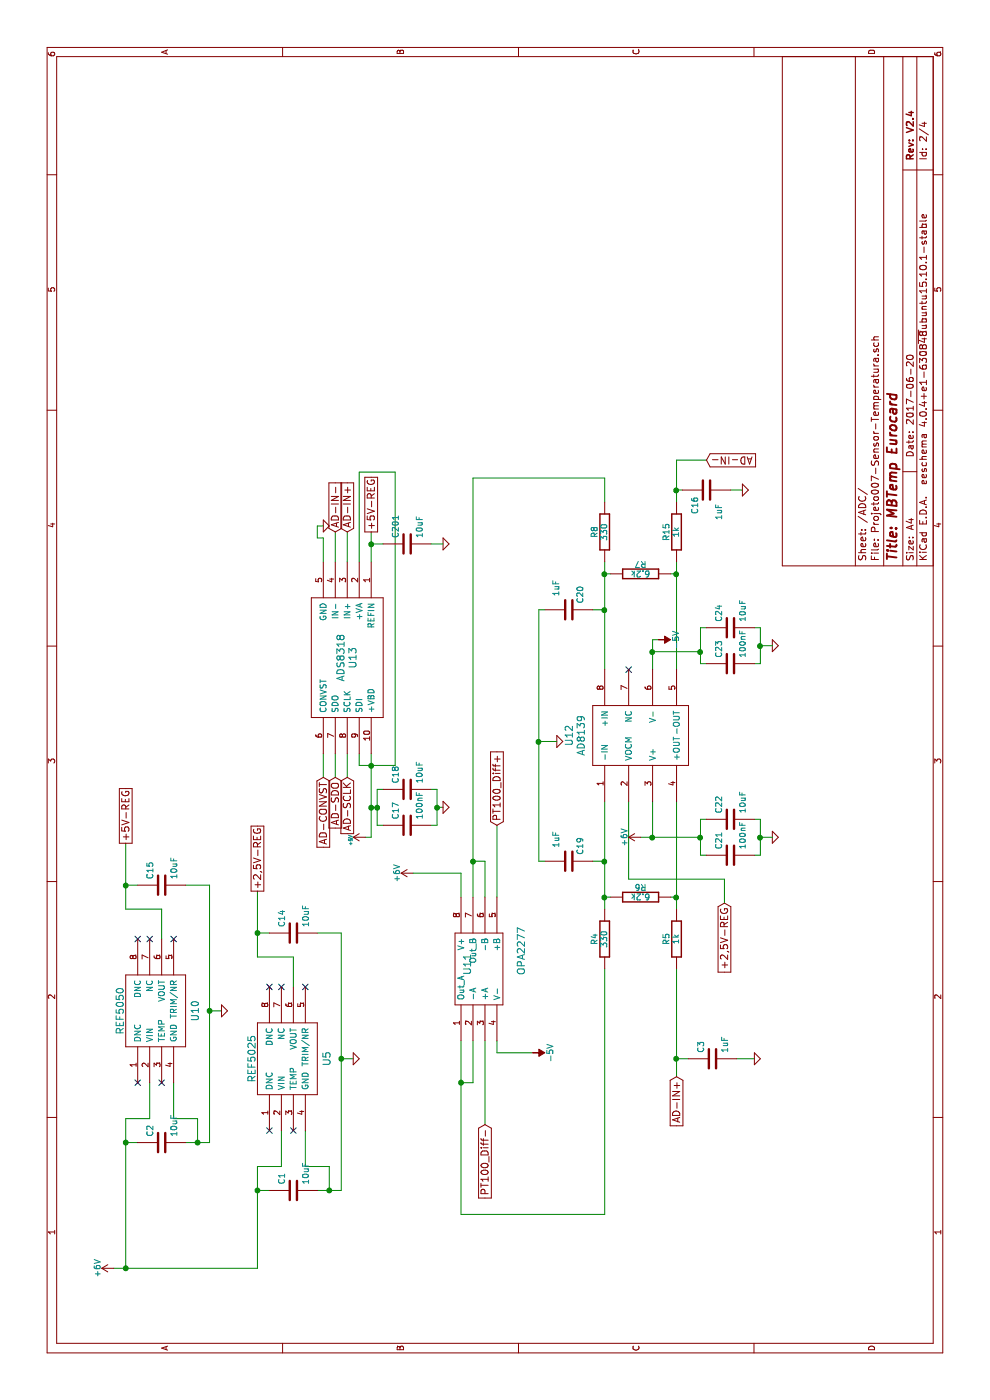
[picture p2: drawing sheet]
EESchema Schematic File Version 2
LIBS:power
LIBS:device
LIBS:transistors
LIBS:conn
LIBS:linear
LIBS:regul
LIBS:74xx
LIBS:cmos4000
LIBS:adc-dac
LIBS:memory
LIBS:xilinx
LIBS:microcontrollers
LIBS:dsp
LIBS:microchip
LIBS:analog_switches
LIBS:motorola
LIBS:texas
LIBS:intel
LIBS:audio
LIBS:interface
LIBS:digital-audio
LIBS:philips
LIBS:display
LIBS:cypress
LIBS:siliconi
LIBS:opto
LIBS:atmel
LIBS:contrib
LIBS:valves
LIBS:MBTemp3_Eurocard-cache
EELAYER 25 0
EELAYER END
$Descr A4 11693 8268
encoding utf-8
Sheet 2 4
Title "MBTemp Eurocard"
Date "2017-06-20"
Rev "V2.4"
Comp ""
Comment1 ""
Comment2 ""
Comment3 ""
Comment4 ""
$EndDescr
$Comp
L GND-RESCUE-MBTemp3 #PWR017
U 1 1
P 6300 6450
F 0 "#PWR017" H 6300 6450 30  0001 C CNN
F 1 "GND" H 6300 6380 30  0001 C CNN
F 2 "" H 6300 6450 60  0001 C CNN
F 3 "" H 6300 6450 60  0001 C CNN
	1    6300 6450
	1    0    0    -1  
$EndComp
$Comp
L GND-RESCUE-MBTemp3 #PWR018
U 1 1
P 4700 6450
F 0 "#PWR018" H 4700 6450 30  0001 C CNN
F 1 "GND" H 4700 6380 30  0001 C CNN
F 2 "" H 4700 6450 60  0001 C CNN
F 3 "" H 4700 6450 60  0001 C CNN
	1    4700 6450
	1    0    0    -1  
$EndComp
$Comp
L GND-RESCUE-MBTemp3 #PWR019
U 1 1
P 5500 4650
F 0 "#PWR019" H 5500 4650 30  0001 C CNN
F 1 "GND" H 5500 4580 30  0001 C CNN
F 2 "" H 5500 4650 60  0001 C CNN
F 3 "" H 5500 4650 60  0001 C CNN
	1    5500 4650
	1    0    0    -1  
$EndComp
Connection ~ 6300 6350
Wire Wire Line
	6300 6450 6300 6350
Connection ~ 6250 5850
Connection ~ 6250 5450
Wire Wire Line
	6250 5850 6250 5450
Wire Wire Line
	6450 5900 6450 5850
Wire Wire Line
	6450 5850 6150 5850
Wire Wire Line
	6150 5850 6150 5900
Wire Wire Line
	4850 6300 4850 6350
Wire Wire Line
	4850 6350 4550 6350
Wire Wire Line
	4550 6350 4550 6300
Wire Wire Line
	5000 5250 4350 5250
Wire Wire Line
	4500 4550 4500 4500
Wire Wire Line
	5500 4500 5500 4650
Connection ~ 4500 5050
Wire Wire Line
	4500 4950 4500 5050
Wire Wire Line
	1550 3850 1550 5050
Wire Wire Line
	5100 3200 5100 3150
Wire Wire Line
	5100 3150 4800 3150
Wire Wire Line
	4800 3150 4800 3200
Wire Wire Line
	4800 3600 4800 3650
Wire Wire Line
	4950 3650 4950 3700
Wire Wire Line
	5400 3100 4700 3100
Wire Wire Line
	4700 3100 4700 3050
Wire Wire Line
	1100 1050 2350 1050
Wire Wire Line
	4700 5450 5000 5450
Wire Wire Line
	4400 3450 4400 3850
Wire Wire Line
	4500 3950 4500 4050
Wire Wire Line
	4500 4050 4200 4050
Connection ~ 2650 3850
Wire Wire Line
	1550 3850 3000 3850
Wire Wire Line
	1550 5050 3600 5050
Wire Wire Line
	3000 4050 2300 4050
Wire Wire Line
	4400 3850 4200 3850
Wire Wire Line
	7250 3100 7000 3100
Wire Wire Line
	4350 5250 4350 6050
Wire Wire Line
	4350 6050 4150 6050
Connection ~ 5300 3100
Wire Wire Line
	5400 3000 5300 3000
Connection ~ 7600 5650
Wire Wire Line
	7500 5650 7850 5650
Wire Wire Line
	7850 5650 7850 5900
Wire Wire Line
	7600 5650 7600 5700
Connection ~ 2850 5650
Wire Wire Line
	3600 5650 2700 5650
Connection ~ 6900 5650
Wire Wire Line
	7000 5650 6100 5650
Connection ~ 6900 5050
Wire Wire Line
	7000 5050 6100 5050
Wire Wire Line
	6900 5050 6900 5100
Connection ~ 4200 5050
Wire Wire Line
	4100 5050 5000 5050
Wire Wire Line
	4200 5050 4200 5100
Wire Wire Line
	7250 2800 7000 2800
Connection ~ 2150 1050
Connection ~ 2150 1650
Wire Wire Line
	2150 1550 2150 1750
Wire Wire Line
	2150 1750 4300 1750
Wire Wire Line
	4300 1750 4300 1550
Wire Wire Line
	2650 1450 2350 1450
Wire Wire Line
	2350 1450 2350 1650
Wire Wire Line
	2350 1650 2150 1650
Wire Wire Line
	5400 2800 5200 2800
Wire Wire Line
	7000 2700 7200 2700
Wire Wire Line
	7200 2700 7200 2650
Wire Wire Line
	7200 2650 7300 2650
Wire Wire Line
	7300 2650 7300 2700
Wire Wire Line
	5200 2700 5400 2700
Wire Wire Line
	5200 2900 5400 2900
Wire Wire Line
	2150 1050 2150 1150
Wire Wire Line
	2350 1050 2350 1250
Wire Wire Line
	2350 1250 2650 1250
Wire Wire Line
	4300 1050 4300 1150
Wire Wire Line
	4100 1350 4100 1050
Wire Wire Line
	4100 1350 3850 1350
Wire Wire Line
	3250 1850 3250 1750
Connection ~ 3250 1750
Wire Wire Line
	4100 1050 4650 1050
Connection ~ 4300 1050
Connection ~ 3900 2150
Wire Wire Line
	4250 2150 3700 2150
Connection ~ 2850 2850
Wire Wire Line
	2850 2950 2850 2850
Wire Wire Line
	3450 2450 3700 2450
Wire Wire Line
	3700 2450 3700 2150
Wire Wire Line
	3900 2150 3900 2250
Wire Wire Line
	2250 2350 1950 2350
Wire Wire Line
	1950 2350 1950 2150
Wire Wire Line
	1750 2150 1750 2250
Wire Wire Line
	1750 2750 1950 2750
Wire Wire Line
	1950 2750 1950 2550
Wire Wire Line
	1950 2550 2250 2550
Wire Wire Line
	3900 2650 3900 2850
Wire Wire Line
	3900 2850 1750 2850
Wire Wire Line
	1750 2850 1750 2650
Connection ~ 1750 2750
Connection ~ 1750 2150
Wire Wire Line
	7000 2900 7250 2900
Wire Wire Line
	4200 5650 4200 5600
Wire Wire Line
	6900 5650 6900 5600
Wire Wire Line
	4100 5650 5000 5650
Connection ~ 4200 5650
Wire Wire Line
	2850 5650 2850 5750
Wire Wire Line
	2850 6300 2850 6150
Wire Wire Line
	7600 6200 7600 6100
Wire Wire Line
	3000 4150 2900 4150
Wire Wire Line
	3000 3950 2650 3950
Wire Wire Line
	2650 3950 2650 3850
Wire Wire Line
	4200 4150 4800 4150
Wire Wire Line
	7500 5050 7700 5050
Wire Wire Line
	4200 3950 7700 3950
Connection ~ 4500 3950
Wire Wire Line
	2900 4150 2900 4450
Wire Wire Line
	6350 5500 6350 5450
Wire Wire Line
	6350 5450 6100 5450
Wire Wire Line
	1950 2150 1100 2150
Wire Wire Line
	1100 2150 1100 950 
Connection ~ 1100 1050
Wire Wire Line
	5300 3000 5300 3300
Wire Wire Line
	5300 3300 7750 3300
Wire Wire Line
	7750 3300 7750 3000
Wire Wire Line
	7750 3000 7000 3000
Wire Wire Line
	4800 3650 5100 3650
Wire Wire Line
	5100 3650 5100 3600
Connection ~ 4950 3650
Wire Wire Line
	4950 3150 4950 3100
Connection ~ 4950 3100
Connection ~ 4950 3150
Wire Wire Line
	7700 3950 7700 5050
Wire Wire Line
	6600 4950 6600 5050
Connection ~ 6600 5050
Wire Wire Line
	4500 4500 6600 4500
Wire Wire Line
	6600 4500 6600 4550
Connection ~ 5500 4500
Wire Wire Line
	4550 5900 4550 5850
Wire Wire Line
	4550 5850 4850 5850
Wire Wire Line
	4850 5850 4850 5900
Wire Wire Line
	4700 5850 4700 5350
Connection ~ 4700 5450
Connection ~ 4700 5850
Wire Wire Line
	6150 6300 6150 6350
Wire Wire Line
	6150 6350 6450 6350
Wire Wire Line
	6450 6350 6450 6300
Wire Wire Line
	4700 6450 4700 6350
Connection ~ 4700 6350
$Comp
L C-RESCUE-MBTemp3 C24
U 1 1
P 6450 6100
AR Path="/510A8462" Ref="C24"  Part="1" 
AR Path="/5087D3F4/510A8462" Ref="C24"  Part="1" 
F 0 "C24" H 6500 6200 50  0000 L CNN
F 1 "10uF" H 6500 6000 50  0000 L CNN
F 2 "" H 6450 6100 60  0001 C CNN
F 3 "" H 6450 6100 60  0001 C CNN
	1    6450 6100
	1    0    0    -1  
$EndComp
$Comp
L C-RESCUE-MBTemp3 C23
U 1 1
P 6150 6100
AR Path="/510A845C" Ref="C23"  Part="1" 
AR Path="/5087D3F4/510A845C" Ref="C23"  Part="1" 
F 0 "C23" H 6200 6200 50  0000 L CNN
F 1 "100nF" H 6200 6000 50  0000 L CNN
F 2 "" H 6150 6100 60  0001 C CNN
F 3 "" H 6150 6100 60  0001 C CNN
	1    6150 6100
	1    0    0    -1  
$EndComp
$Comp
L C-RESCUE-MBTemp3 C22
U 1 1
P 4850 6100
AR Path="/510A8449" Ref="C22"  Part="1" 
AR Path="/5087D3F4/510A8449" Ref="C22"  Part="1" 
F 0 "C22" H 4900 6200 50  0000 L CNN
F 1 "10uF" H 4900 6000 50  0000 L CNN
F 2 "" H 4850 6100 60  0001 C CNN
F 3 "" H 4850 6100 60  0001 C CNN
	1    4850 6100
	1    0    0    -1  
$EndComp
$Comp
L C-RESCUE-MBTemp3 C21
U 1 1
P 4550 6100
AR Path="/510A8446" Ref="C21"  Part="1" 
AR Path="/5087D3F4/510A8446" Ref="C21"  Part="1" 
F 0 "C21" H 4600 6200 50  0000 L CNN
F 1 "100nF" H 4600 6000 50  0000 L CNN
F 2 "" H 4550 6100 60  0001 C CNN
F 3 "" H 4550 6100 60  0001 C CNN
	1    4550 6100
	1    0    0    -1  
$EndComp
$Comp
L C-RESCUE-MBTemp3 C19
U 1 1
P 4500 4750
AR Path="/510A8266" Ref="C19"  Part="1" 
AR Path="/5087D3F4/510A8266" Ref="C19"  Part="1" 
F 0 "C19" H 4300 4850 50  0000 L CNN
F 1 "1uF" H 4250 4650 50  0000 L CNN
F 2 "" H 4500 4750 60  0001 C CNN
F 3 "" H 4500 4750 60  0001 C CNN
	1    4500 4750
	-1   0    0    1   
$EndComp
$Comp
L C-RESCUE-MBTemp3 C20
U 1 1
P 6600 4750
AR Path="/510A8241" Ref="C20"  Part="1" 
AR Path="/5087D3F4/510A8241" Ref="C20"  Part="1" 
F 0 "C20" H 6400 4850 50  0000 L CNN
F 1 "1uF" H 6350 4650 50  0000 L CNN
F 2 "" H 6600 4750 60  0001 C CNN
F 3 "" H 6600 4750 60  0001 C CNN
	1    6600 4750
	-1   0    0    1   
$EndComp
$Comp
L GND-RESCUE-MBTemp3 #PWR020
U 1 1
P 4950 3700
F 0 "#PWR020" H 4950 3700 30  0001 C CNN
F 1 "GND" H 4950 3630 30  0001 C CNN
F 2 "" H 4950 3700 60  0001 C CNN
F 3 "" H 4950 3700 60  0001 C CNN
	1    4950 3700
	1    0    0    -1  
$EndComp
$Comp
L C-RESCUE-MBTemp3 C18
U 1 1
P 5100 3400
AR Path="/510A8120" Ref="C18"  Part="1" 
AR Path="/5087D3F4/510A8120" Ref="C18"  Part="1" 
F 0 "C18" H 5150 3500 50  0000 L CNN
F 1 "10uF" H 5150 3300 50  0000 L CNN
F 2 "" H 5100 3400 60  0001 C CNN
F 3 "" H 5100 3400 60  0001 C CNN
	1    5100 3400
	1    0    0    -1  
$EndComp
$Comp
L C-RESCUE-MBTemp3 C17
U 1 1
P 4800 3400
AR Path="/510A811B" Ref="C17"  Part="1" 
AR Path="/5087D3F4/510A811B" Ref="C17"  Part="1" 
F 0 "C17" H 4850 3500 50  0000 L CNN
F 1 "100nF" H 4850 3300 50  0000 L CNN
F 2 "" H 4800 3400 60  0001 C CNN
F 3 "" H 4800 3400 60  0001 C CNN
	1    4800 3400
	1    0    0    -1  
$EndComp
$Comp
L +5V #PWR021
U 1 1
P 4700 3050
F 0 "#PWR021" H 4700 3140 20  0001 C CNN
F 1 "+5V" H 4675 3175 30  0000 C CNN
F 2 "" H 4700 3050 60  0001 C CNN
F 3 "" H 4700 3050 60  0001 C CNN
	1    4700 3050
	1    0    0    -1  
$EndComp
$Comp
L GND-RESCUE-MBTemp3 #PWR022
U 1 1
P 3250 1850
F 0 "#PWR022" H 3250 1850 30  0001 C CNN
F 1 "GND" H 3250 1780 30  0001 C CNN
F 2 "" H 3250 1850 60  0001 C CNN
F 3 "" H 3250 1850 60  0001 C CNN
	1    3250 1850
	1    0    0    -1  
$EndComp
$Comp
L GND-RESCUE-MBTemp3 #PWR023
U 1 1
P 2850 2950
F 0 "#PWR023" H 2850 2950 30  0001 C CNN
F 1 "GND" H 2850 2880 30  0001 C CNN
F 2 "" H 2850 2950 60  0001 C CNN
F 3 "" H 2850 2950 60  0001 C CNN
	1    2850 2950
	1    0    0    -1  
$EndComp
$Comp
L GND-RESCUE-MBTemp3 #PWR024
U 1 1
P 7300 2700
F 0 "#PWR024" H 7300 2700 30  0001 C CNN
F 1 "GND" H 7300 2630 30  0001 C CNN
F 2 "" H 7300 2700 60  0001 C CNN
F 3 "" H 7300 2700 60  0001 C CNN
	1    7300 2700
	1    0    0    -1  
$EndComp
$Comp
L GND-RESCUE-MBTemp3 #PWR025
U 1 1
P 7600 6200
F 0 "#PWR025" H 7600 6200 30  0001 C CNN
F 1 "GND" H 7600 6130 30  0001 C CNN
F 2 "" H 7600 6200 60  0001 C CNN
F 3 "" H 7600 6200 60  0001 C CNN
	1    7600 6200
	1    0    0    -1  
$EndComp
$Comp
L GND-RESCUE-MBTemp3 #PWR026
U 1 1
P 2850 6300
F 0 "#PWR026" H 2850 6300 30  0001 C CNN
F 1 "GND" H 2850 6230 30  0001 C CNN
F 2 "" H 2850 6300 60  0001 C CNN
F 3 "" H 2850 6300 60  0001 C CNN
	1    2850 6300
	1    0    0    -1  
$EndComp
Text GLabel 4800 4150 2    60   Input ~ 0
PT100_Diff+
Text GLabel 2300 4050 0    60   Input ~ 0
PT100_Diff-
$Comp
L OPA2277 U11
U 1 1
P 3600 4100
F 0 "U11" H 3550 4300 60  0000 L CNN
F 1 "OPA2277" H 3550 3850 60  0000 L CNN
F 2 "" H 3600 4100 60  0001 C CNN
F 3 "" H 3600 4100 60  0001 C CNN
	1    3600 4100
	1    0    0    -1  
$EndComp
Text GLabel 7250 3100 2    60   UnSpc ~ 0
+5V-REG
Text GLabel 7850 5900 3    60   Input ~ 0
AD-IN-
$Comp
L C-RESCUE-MBTemp3 C16
U 1 1
P 7600 5900
AR Path="/50746D7B" Ref="C16"  Part="1" 
AR Path="/5087D3F4/50746D7B" Ref="C16"  Part="1" 
F 0 "C16" H 7400 6000 50  0000 L CNN
F 1 "1uF" H 7350 5800 50  0000 L CNN
F 2 "" H 7600 5900 60  0001 C CNN
F 3 "" H 7600 5900 60  0001 C CNN
	1    7600 5900
	1    0    0    -1  
$EndComp
$Comp
L C-RESCUE-MBTemp3 C3
U 1 1
P 2850 5950
AR Path="/50746D65" Ref="C3"  Part="1" 
AR Path="/5087D3F4/50746D65" Ref="C3"  Part="1" 
F 0 "C3" H 2900 6050 50  0000 L CNN
F 1 "1uF" H 2900 5850 50  0000 L CNN
F 2 "" H 2850 5950 60  0001 C CNN
F 3 "" H 2850 5950 60  0001 C CNN
	1    2850 5950
	1    0    0    -1  
$EndComp
Text GLabel 2700 5650 0    60   Input ~ 0
AD-IN+
$Comp
L R-RESCUE-MBTemp3 R15
U 1 1
P 7250 5650
F 0 "R15" V 7330 5650 50  0000 C CNN
F 1 "1k" V 7250 5650 50  0000 C CNN
F 2 "" H 7250 5650 60  0001 C CNN
F 3 "" H 7250 5650 60  0001 C CNN
	1    7250 5650
	0    -1   -1   0   
$EndComp
$Comp
L R-RESCUE-MBTemp3 R5
U 1 1
P 3850 5650
F 0 "R5" V 3930 5650 50  0000 C CNN
F 1 "1k" V 3850 5650 50  0000 C CNN
F 2 "" H 3850 5650 60  0001 C CNN
F 3 "" H 3850 5650 60  0001 C CNN
	1    3850 5650
	0    -1   -1   0   
$EndComp
NoConn ~ 3850 1150
NoConn ~ 3850 1250
NoConn ~ 3850 1450
NoConn ~ 2650 1150
NoConn ~ 2650 1350
NoConn ~ 3450 2250
NoConn ~ 3450 2350
NoConn ~ 3450 2550
NoConn ~ 2250 2450
NoConn ~ 2250 2250
NoConn ~ 6100 5250
Text GLabel 4150 6050 0    60   Input ~ 0
+2,5V-REG
$Comp
L R-RESCUE-MBTemp3 R8
U 1 1
P 7250 5050
F 0 "R8" V 7330 5050 50  0000 C CNN
F 1 "330" V 7250 5050 50  0000 C CNN
F 2 "" H 7250 5050 60  0001 C CNN
F 3 "" H 7250 5050 60  0001 C CNN
	1    7250 5050
	0    -1   -1   0   
$EndComp
$Comp
L R-RESCUE-MBTemp3 R7
U 1 1
P 6900 5350
F 0 "R7" V 6980 5350 50  0000 C CNN
F 1 "6.2k" V 6900 5350 50  0000 C CNN
F 2 "" H 6900 5350 60  0001 C CNN
F 3 "" H 6900 5350 60  0001 C CNN
	1    6900 5350
	1    0    0    -1  
$EndComp
$Comp
L R-RESCUE-MBTemp3 R4
U 1 1
P 3850 5050
F 0 "R4" V 3930 5050 50  0000 C CNN
F 1 "330" V 3850 5050 50  0000 C CNN
F 2 "" H 3850 5050 60  0001 C CNN
F 3 "" H 3850 5050 60  0001 C CNN
	1    3850 5050
	0    -1   -1   0   
$EndComp
$Comp
L R-RESCUE-MBTemp3 R6
U 1 1
P 4200 5350
F 0 "R6" V 4280 5350 50  0000 C CNN
F 1 "6.2k" V 4200 5350 50  0000 C CNN
F 2 "" H 4200 5350 60  0001 C CNN
F 3 "" H 4200 5350 60  0001 C CNN
	1    4200 5350
	1    0    0    -1  
$EndComp
$Comp
L AD8139 U12
U 1 1
P 5550 5350
F 0 "U12" H 5550 5950 60  0000 C CNN
F 1 "AD8139" H 5550 5850 60  0000 C CNN
F 2 "" H 5550 5350 60  0001 C CNN
F 3 "" H 5550 5350 60  0001 C CNN
	1    5550 5350
	1    0    0    -1  
$EndComp
Text GLabel 7250 2900 2    60   Input ~ 0
AD-IN+
Text GLabel 7250 2800 2    60   Input ~ 0
AD-IN-
$Comp
L REF5050 U5
U 1 1
P 2850 2400
F 0 "U5" H 2850 2075 60  0000 C CNN
F 1 "REF5025" H 2850 2700 60  0000 C CNN
F 2 "" H 2850 2400 60  0001 C CNN
F 3 "" H 2850 2400 60  0001 C CNN
	1    2850 2400
	1    0    0    -1  
$EndComp
$Comp
L C-RESCUE-MBTemp3 C1
U 1 1
P 1750 2450
AR Path="/50746391" Ref="C1"  Part="1" 
AR Path="/5087D3F4/50746391" Ref="C1"  Part="1" 
F 0 "C1" H 1800 2550 50  0000 L CNN
F 1 "10uF" H 1800 2350 50  0000 L CNN
F 2 "" H 1750 2450 60  0001 C CNN
F 3 "" H 1750 2450 60  0001 C CNN
	1    1750 2450
	1    0    0    -1  
$EndComp
$Comp
L C-RESCUE-MBTemp3 C14
U 1 1
P 3900 2450
AR Path="/50746390" Ref="C14"  Part="1" 
AR Path="/5087D3F4/50746390" Ref="C14"  Part="1" 
F 0 "C14" H 3950 2550 50  0000 L CNN
F 1 "10uF" H 3950 2350 50  0000 L CNN
F 2 "" H 3900 2450 60  0001 C CNN
F 3 "" H 3900 2450 60  0001 C CNN
	1    3900 2450
	1    0    0    -1  
$EndComp
Text GLabel 4250 2150 2    60   UnSpc ~ 0
+2,5V-REG
Text GLabel 4650 1050 2    60   UnSpc ~ 0
+5V-REG
$Comp
L C-RESCUE-MBTemp3 C15
U 1 1
P 4300 1350
AR Path="/507461A9" Ref="C15"  Part="1" 
AR Path="/5087D3F4/507461A9" Ref="C15"  Part="1" 
F 0 "C15" H 4350 1450 50  0000 L CNN
F 1 "10uF" H 4350 1250 50  0000 L CNN
F 2 "" H 4300 1350 60  0001 C CNN
F 3 "" H 4300 1350 60  0001 C CNN
	1    4300 1350
	1    0    0    -1  
$EndComp
$Comp
L C-RESCUE-MBTemp3 C2
U 1 1
P 2150 1350
AR Path="/5074616E" Ref="C2"  Part="1" 
AR Path="/5087D3F4/5074616E" Ref="C2"  Part="1" 
F 0 "C2" H 2200 1450 50  0000 L CNN
F 1 "10uF" H 2200 1250 50  0000 L CNN
F 2 "" H 2150 1350 60  0001 C CNN
F 3 "" H 2150 1350 60  0001 C CNN
	1    2150 1350
	1    0    0    -1  
$EndComp
$Comp
L REF5050 U10
U 1 1
P 3250 1300
F 0 "U10" H 3250 975 60  0000 C CNN
F 1 "REF5050" H 3250 1600 60  0000 C CNN
F 2 "" H 3250 1300 60  0001 C CNN
F 3 "" H 3250 1300 60  0001 C CNN
	1    3250 1300
	1    0    0    -1  
$EndComp
Text GLabel 5200 2900 0    60   Input ~ 0
AD-SCLK
Text GLabel 5200 2800 0    60   Input ~ 0
AD-SDO
Text GLabel 5200 2700 0    60   Input ~ 0
AD-CONVST
$Comp
L ADS8318 U13
U 1 1
P 6200 2900
F 0 "U13" V 6150 2900 60  0000 C CNN
F 1 "ADS8318" V 6250 2900 60  0000 C CNN
F 2 "" H 6200 2900 60  0001 C CNN
F 3 "" H 6200 2900 60  0001 C CNN
	1    6200 2900
	0    -1   -1   0   
$EndComp
$Comp
L C-RESCUE-MBTemp3 C201
U 1 1
P 7150 3400
AR Path="/544FC216" Ref="C201"  Part="1" 
AR Path="/5087D3F4/544FC216" Ref="C201"  Part="1" 
F 0 "C201" H 7200 3500 50  0000 L CNN
F 1 "10uF" H 7200 3300 50  0000 L CNN
F 2 "" H 7150 3400 60  0001 C CNN
F 3 "" H 7150 3400 60  0001 C CNN
	1    7150 3400
	1    0    0    -1  
$EndComp
Wire Wire Line
	7150 3200 7150 3100
Connection ~ 7150 3100
$Comp
L GND-RESCUE-MBTemp3 #PWR027
U 1 1
P 7150 3700
F 0 "#PWR027" H 7150 3700 30  0001 C CNN
F 1 "GND" H 7150 3630 30  0001 C CNN
F 2 "" H 7150 3700 60  0001 C CNN
F 3 "" H 7150 3700 60  0001 C CNN
	1    7150 3700
	1    0    0    -1  
$EndComp
Wire Wire Line
	7150 3700 7150 3600
$Comp
L +6V #PWR028
U 1 1
P 4400 3450
F 0 "#PWR028" H 4400 3300 50  0001 C CNN
F 1 "+6V" H 4400 3590 50  0000 C CNN
F 2 "" H 4400 3450 50  0000 C CNN
F 3 "" H 4400 3450 50  0000 C CNN
	1    4400 3450
	1    0    0    -1  
$EndComp
$Comp
L +6V #PWR029
U 1 1
P 4700 5350
F 0 "#PWR029" H 4700 5200 50  0001 C CNN
F 1 "+6V" H 4700 5490 50  0000 C CNN
F 2 "" H 4700 5350 50  0000 C CNN
F 3 "" H 4700 5350 50  0000 C CNN
	1    4700 5350
	1    0    0    -1  
$EndComp
$Comp
L +6V #PWR030
U 1 1
P 1100 950
F 0 "#PWR030" H 1100 800 50  0001 C CNN
F 1 "+6V" H 1100 1090 50  0000 C CNN
F 2 "" H 1100 950 50  0000 C CNN
F 3 "" H 1100 950 50  0000 C CNN
	1    1100 950 
	1    0    0    -1  
$EndComp
$Comp
L -5V #PWR29
U 1 1
P 6350 5500
F 0 "#PWR29" H 6350 5600 50  0001 C CNN
F 1 "-5V" H 6350 5650 50  0000 C CNN
F 2 "" H 6350 5500 50  0000 C CNN
F 3 "" H 6350 5500 50  0000 C CNN
	1    6350 5500
	-1   0    0    1   
$EndComp
$Comp
L -5V #PWR20
U 1 1
P 2900 4450
F 0 "#PWR20" H 2900 4550 50  0001 C CNN
F 1 "-5V" H 2900 4600 50  0000 C CNN
F 2 "" H 2900 4450 50  0000 C CNN
F 3 "" H 2900 4450 50  0000 C CNN
	1    2900 4450
	-1   0    0    1   
$EndComp
$EndSCHEMATC
